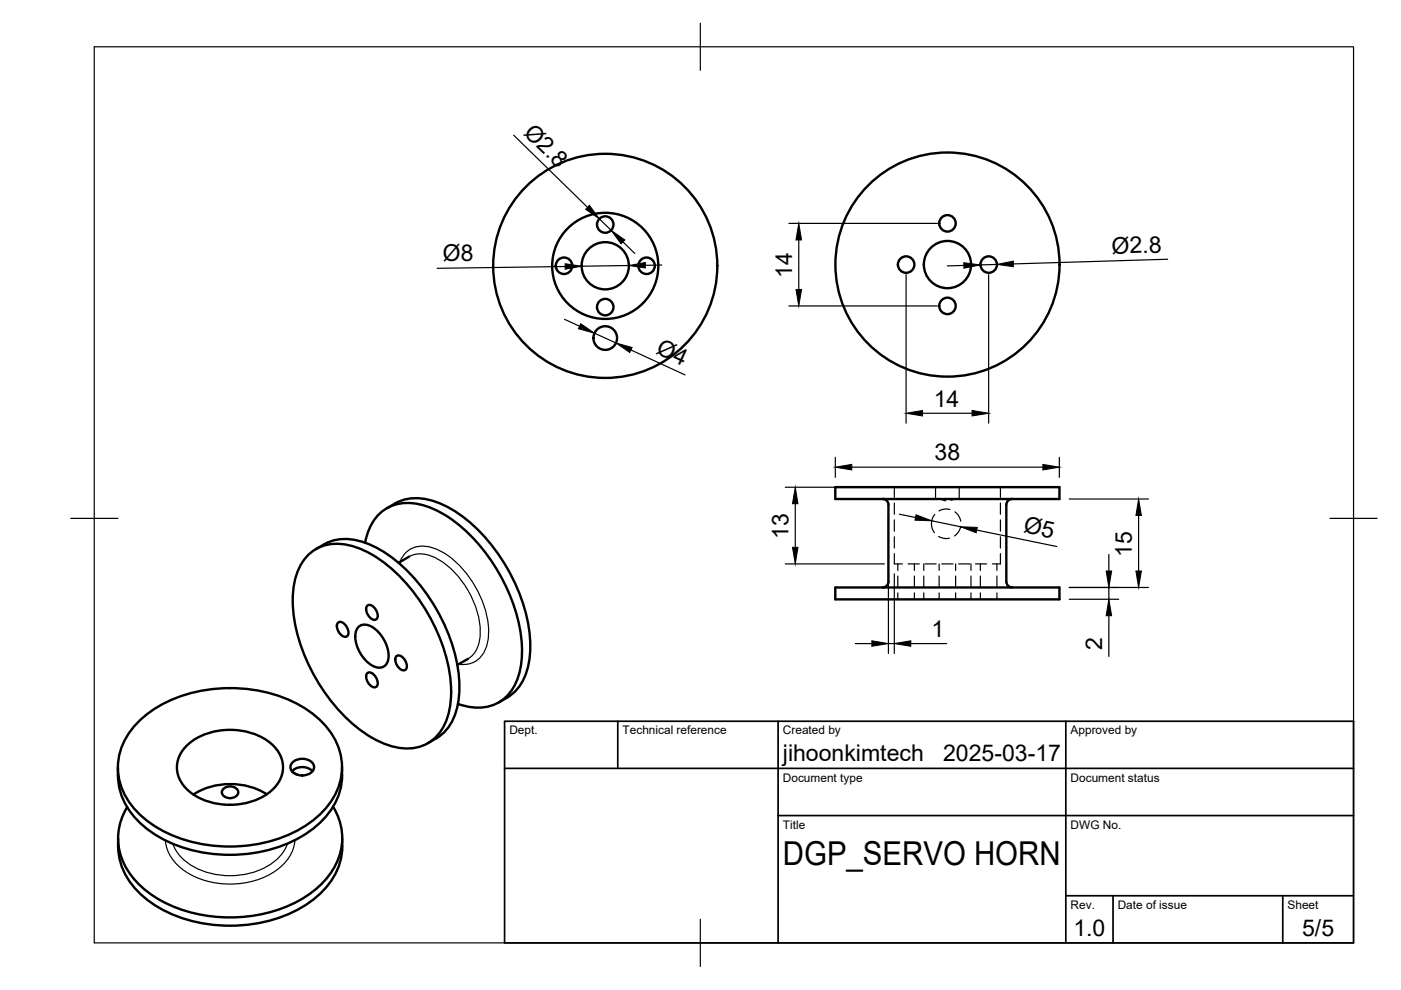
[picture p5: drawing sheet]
<svg xmlns="http://www.w3.org/2000/svg" width="297mm" height="210mm" viewBox="0 0 297 210" stroke-linecap="round" stroke-linejoin="round" font-family="sans-serif">
<!-- layer: Visible -->
<g fill="none" stroke="#000" stroke-width=".51">
<path d="M65.5 117.5a9.6 9.6 0 0 1 10.2-1.4 30.4 30.4 0 0 1 14.5 13.2 33.8 33.8 0 0 1 5.4 19.2 11.6 11.6 0 0 1-4.3 8.7 9.8 9.8 0 0 1-9.2 .7 30.4 30.4 0 0 1-14.6-13.2 33.8 33.8 0 0 1-5.4-19.2 12.1 12.1 0 0 1 3.4-8zM67 116.4a10.6 10.6 0 0 1 10.8-1.2 30.3 30.3 0 0 1 13.6 12.1 34.2 34.2 0 0 1 5.9 20 11.1 11.1 0 0 1-4.8 9.3M77.4 115.1a9.4 9.4 0 0 1 7.5-8.3 15.8 15.8 0 0 1 11.5 3.8 38.1 38.1 0 0 1 14.2 26.2 15.1 15.1 0 0 1-2.6 10.2 8.8 8.8 0 0 1-9.4 2.7l-1.5-.4M82 107.8a10.5 10.5 0 0 1 10.8-1.3 30.3 30.3 0 0 1 13.6 12.1 34.2 34.2 0 0 1 6 20.1 11.2 11.2 0 0 1-6.7 10.2M86.7 118l-2.2 1.3M177.1 103.3h47.5v2.5h-47.5zM187.1 105.8a1.26 1.26 0 0 1 1.3 1.2v16.3a1.22 1.22 0 0 1-1.3 1.3M214.6 105.8a1.26 1.26 0 0 0-1.2 1.2v16.3a1.26 1.26 0 0 0 1.2 1.3M71.7 132a1.5 1.5 0 0 1 1.9 1.2 1.34 1.34 0 0 1-.2 1.8 2.17 2.17 0 0 1-1.7-3zM75.9 133a2.54 2.54 0 0 1 3.6 .3 7.6 7.6 0 0 1 2.8 6.5 2.07 2.07 0 0 1-1.3 1.7 2.07 2.07 0 0 1-2.1-.4 7.5 7.5 0 0 1-3.5-6.9zM77.9 128.4a1.5 1.5 0 0 1 1.9 1.2 1.34 1.34 0 0 1-.2 1.8 2.17 2.17 0 0 1-1.7-3zM84 139.1a1.5 1.5 0 0 1 2 1.2 1.34 1.34 0 0 1-.2 1.8 2.17 2.17 0 0 1-1.8-3z"/>
<path d="M99.2 139.7l-2.2 1.3M177.1 124.6h47.5v2.5h-47.5zM29.3 153.1a28.3 28.3 0 0 1 21.6-7.1 26.9 26.9 0 0 1 17.2 7 13 13 0 0 1 .1 19.3 28.3 28.3 0 0 1-21.6 7.1 26.9 26.9 0 0 1-17.2-7 13 13 0 0 1-.1-19.3zM39.5 158.2a14.2 14.2 0 0 1 18.5-.1 6.2 6.2 0 0 1-.8 9.8 14.6 14.6 0 0 1-16.8 .1 6.3 6.3 0 0 1-.9-9.8zM77.9 142.7a1.5 1.5 0 0 1 1.9 1.2 1.34 1.34 0 0 1-.2 1.8 2.17 2.17 0 0 1-1.7-3zM92.5 156.6l-1.8 1M25 162.8a14.8 14.8 0 0 0 7 13.6 31.1 31.1 0 0 0 33.6-.1 15 15 0 0 0 6.9-11.9M25 177.8v1.7M47.4 167.3a1.92 1.92 0 0 1 3.1 .7 1.85 1.85 0 0 1-1.7 1.2 1.85 1.85 0 0 1-1.8-1.2zM56.6 168.4a14.8 14.8 0 0 0-15.6 .1M61.9 161.8a3 3 0 0 1 4.6 .4 1.8 1.8 0 0 1-1.7 2.2 2.52 2.52 0 0 1-3.2-1.7zM62.2 163.8l.9 .5"/>
<path d="M62.4 163.1l-.5 .5M62.4 163.1a3.2 3.2 0 0 1 3.9 .4M70.6 171a12.7 12.7 0 0 1-1.9 15.8 27.5 27.5 0 0 1-20.8 7.7 27.1 27.1 0 0 1-19-7.5 12.7 12.7 0 0 1-1.9-15.8M72.5 162.6v1.8M72.6 177.7a14.7 14.7 0 0 1-6.9 13.6 31.1 31.1 0 0 1-33.6 .1 15 15 0 0 1-7-11.9"/>
<circle cx="119.6" cy="56.3" r="1.75"/>
<circle cx="128.3" cy="56.4" r="23.8"/>
<circle cx="128.3" cy="47.6" r="1.75"/>
<circle cx="128.3" cy="56.3" r="5"/>
<circle cx="128.3" cy="56.4" r="11.3"/>
<circle cx="137.1" cy="56.3" r="1.75"/>
<circle cx="192.1" cy="56.1" r="1.75"/>
<circle cx="200.9" cy="56.1" r="23.8"/>
<circle cx="200.9" cy="47.4" r="1.75"/>
<circle cx="200.9" cy="56.1" r="5"/>
<circle cx="209.6" cy="56.1" r="1.75"/>
<circle cx="128.3" cy="65.1" r="1.75"/>
<circle cx="128.3" cy="71.7" r="2.51"/>
<circle cx="200.9" cy="64.9" r="1.75"/>
</g>
<!-- layer: Visible Narrow -->
<path d="M84.8 119.2a5.2 5.2 0 0 1 7-3 18.6 18.6 0 0 1 9.9 10 15.9 15.9 0 0 1 1.4 11.1 5 5 0 0 1-5.8 3.5M86.8 118a6 6 0 0 1 5.7 .4 19.2 19.2 0 0 1 9.3 16.1 6 6 0 0 1-2.6 5.2M61 178.8a10.6 10.6 0 0 1-8 6.4 15.5 15.5 0 0 1-14.7-3.6l-1.2-1.7-.5-1M62.5 178.1a9.3 9.3 0 0 1-5.3 7.3 17.9 17.9 0 0 1-18.9-1.4 8.4 8.4 0 0 1-3.2-5.8" fill="none" stroke="#000" stroke-width=".25"/>
<!-- layer: Hidden -->
<g fill="none" stroke="#000" stroke-width=".25">
<path d="M189.6 117.4v2.2h1.7M189.6 103.3v2.2M189.6 106.7v2.3M189.6 110.2v2.4M189.6 113.8v2.4M190.4 119.6v1.3M192.5 119.6h2.4M193.9 119.6v1.3M195.9 119.6v1.3M196.1 119.6h2.4M198.2 109.1l-.5 .7-.2 1 .1 1.2 .5 .9M198.4 103.3v2.5"/>
<path d="M199 113.7l1.2 .5 1.1-.1M199 105.8l1.5 .4M199.1 119.6v1.3M199.7 119.6h2.4M201.4 108l-1-.1-1.3 .4M202.5 108.5l.8 .9 .4 1.1M202.6 119.6v1.3M202.7 105.8l-1 .3M203.2 119.6h2.4M203.4 103.3v2.5M203.7 111.7l-.3 .8-1 1.1M205.9 119.6v1.3"/>
<path d="M206.8 119.6h2.4M207.9 119.6v1.3M211.4 119.6v1.3M212.1 117.4v2.2h-1.7M212.1 103.3v2.2M212.1 106.7v2.3M212.1 110.2v2.4M212.1 113.8v2.4M190.4 122.1v2.4M190.4 125.7v1.4M193.9 122.1v2.4M193.9 125.7v1.4"/>
<path d="M195.9 122.1v2.4M195.9 125.7v1.4M199.1 122.1v2.4M199.1 125.7v1.4M202.6 122.1v2.4M202.6 125.7v1.4M205.9 122.1v2.4M205.9 125.7v1.4M207.9 122.1v2.4M207.9 125.7v1.4M211.4 122.1v2.4M211.4 125.7v1.4"/>
</g>
<!-- layer: BORDER -->
<path d="M20 9.9h267v190h-267zM148.5 4.9v10M15 109.9h10M282 109.9h10M148.5 194.9v10" fill="none" stroke="#000" stroke-width=".25"/>
<!-- layer: TITLEBLOCK -->
<path d="M107 152.9h180v47h-180zM131 152.9v10M165 152.9v47M226 152.9v47M107 162.9h180M165 172.9h122M226 189.9h61M236 189.9v10M272 189.9v10" fill="none" stroke="#000" stroke-width=".36"/>
<!-- layer: FD_Dimensions -->
<g fill="none" stroke="#000" stroke-width=".25">
<path d="M108.9 28.7l15.7 15.3M119.8 56.5l-27.1 .4M127.1 46.4l2.5 2.4M132.1 51.3l2.5 2.4M133.3 56.3l-10 .1M140.3 56.2l-3.5 .1M167.3 47.4h31.5M169.4 50.9v10.5M192.1 58.2v31.5M204.4 56.3l-3.5 .1M209.6 58.2v31.5M211.3 56.1l-3.4 .1"/>
<path d="M247.6 55l-32.8 1M119.7 67.7l3.2 1.5M126 70.6l4.6 2.1M133.8 74.2l11.4 5.3M167.3 64.9h31.5M177.1 97v4.2M180.6 99.1h40.5M195.6 87.6h10.5M224.6 97v4.2M166.5 119.6h21M166.5 103.3h21M168.6 106.8v9.2"/>
<path d="M188.4 109.1v29.4M190.7 109l3.4 .7M197.5 110.4l6.2 1.3M207.1 112.4l17 3.5M226.7 105.8h16.8M235.1 117.6v3.5M241.4 109.3v11.8M181.4 136.5h3.4M188.4 136.5h1.2M189.6 121.7v16.8M193.1 136.5h7.6M226.7 124.6h16.8"/>
<path d="M226.7 127.1h10.5M235.1 124.6v2.5M235.1 130.5v8.7"/>
</g>
<g fill="#000" stroke="#000" stroke-width=".21">
<path d="M119.8 55.9l3.5 .5-3.5 .7zM125 43.5l2.1 2.9-2.9-2zM129.6 48.8l2.9 2.1-.8 .8zM133.3 56.3l3.5-.6v1.1zM169.4 47.4l.5 3.5h-1.1zM204.3 55.7l3.6 .5-3.5 .7zM211.3 56.1l3.5-.7 .1 1.2zM123.1 68.6l2.9 2-3.4-.9zM130.6 72.7l3.4 1-.5 1zM168.8 61.4h1.1l-.5 3.5zM177.1 99.1l3.5-.6v1.1zM192.1 87.6l3.5-.6v1.2z"/>
<path d="M206.1 87l3.5 .6-3.5 .6zM221.1 98.5l3.5 .6-3.5 .5zM168 116h1.2l-.6 3.6zM168.6 103.3l.6 3.5h-1.2zM194.2 109.1l3.3 1.3-3.5-.1zM203.7 111.7l3.5 .1-.2 1.2zM241.4 105.8l.6 3.5h-1.2zM184.8 135.9l3.6 .6-3.6 .5zM189.6 136.5l3.5-.6v1.1zM234.5 121.1h1.2l-.6 3.5zM235.1 127.1l.6 3.4h-1.2zM240.8 121.1h1.2l-.6 3.5z"/>
</g>
<text font-size="7" x="166" y="183.4">DGP_SERVO HORN</text>
<g font-size="4.9">
<text x="110.8" y="28.4" transform="rotate(44 110.8 28.4)">Ø2.8</text>
<text x="235.7" y="53.8" transform="rotate(-2 235.7 53.8)">Ø2.8</text>
<text x="93.9" y="55.3" transform="rotate(-1 93.9 55.3)">Ø8</text>
<text x="168" y="59" transform="rotate(-90 168 59)">14</text>
<text x="138.9" y="74.9" transform="rotate(25 138.9 74.9)">Ø4</text>
<text x="198" y="86.2">14</text>
<text x="198.1" y="97.6">38</text>
<text x="216.8" y="112.8" transform="rotate(12 216.8 112.8)">Ø5</text>
<text x="167.2" y="114.3" transform="rotate(-90 167.2 114.3)">13</text>
<text x="239.9" y="118.1" transform="rotate(-90 239.9 118.1)">15</text>
<text x="197.5" y="135.1">1</text>
<text x="233.7" y="137.9" transform="rotate(-90 233.7 137.9)">2</text>
<text x="166" y="161.4">jihoonkimtech</text>
<text x="200" y="161.4">2025-03-17</text>
<text x="227.6" y="198.6">1.0</text>
<text x="276.1" y="198.6">5/5</text>
</g>
<g font-size="2.5">
<text x="108" y="155.7">Dept.</text>
<text x="132" y="155.7">Technical reference</text>
<text x="166" y="155.7">Created by</text>
<text x="227" y="155.7">Approved by</text>
<text x="166" y="165.7">Document type</text>
<text x="227" y="165.7">Document status</text>
<text x="166" y="175.7">Title</text>
<text x="227" y="175.7">DWG No.</text>
<text x="227" y="192.7">Rev.</text>
<text x="237" y="192.7">Date of issue</text>
<text x="273" y="192.7">Sheet</text>
</g>
</svg>
